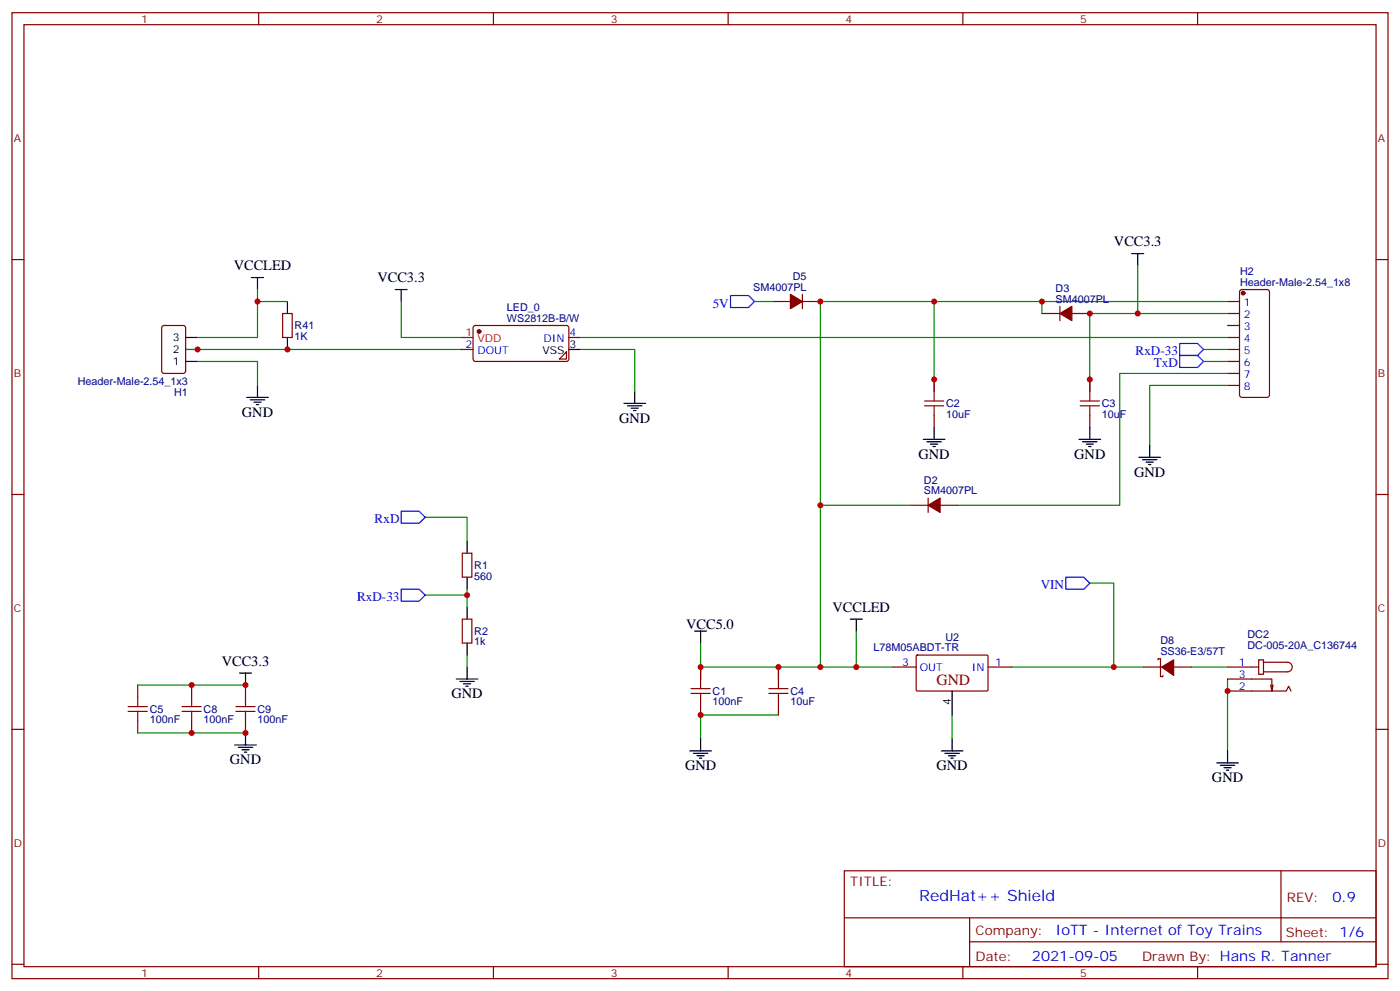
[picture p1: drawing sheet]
<svg xmlns="http://www.w3.org/2000/svg" width="412mm" height="292mm" viewBox="0 0 412 292" stroke-linecap="round" stroke-linejoin="round" font-family="sans-serif">
<g fill="none" stroke="#870000" stroke-width=".35">
<path d="M3.5 3.7h405.4v284.4h-405.4zM7.1 7.3h398.2v277.3h-398.2zM76.2 3.7v3.6M145.3 3.7v3.6M214.5 3.7v3.6M283.6 3.7v3.6M352.8 3.7v3.6M3.5 76.4h3.6M405.3 76.4h3.6M47.9 96l.4-.2h5.7l.6 .4 .1 13-.5 .7h-5.9l-.6-.4-.1-13zM83.3 92.3h2.8v7h-2.8zM139.6 96l.5-.2 27 .1 .5 .6-.1 9.5-.6 .4-27.1-.1-.5-.6v-9.2z"/>
<path d="M167.6 99.3h3.5M227.5 88.8h5.3M236.4 88.8h5.3M236.4 86.6v4.3M306.9 92.3h5.3M312.2 90.2v4.2M315.7 92.3h5.3M361.6 88.8h3.5M361.6 92.3h3.5M361.6 95.8h3.5M361.6 99.3h3.5M365.4 85.4l.4-.2h7.4l.7 .5v30.6l-.4 .6-7.7 .1-.6-.5-.1-30.6z"/>
<path d="M135.8 102.9h3.5M166.9 103.6v2.1h-2.2zM275.2 111.7v3.5M321 111.7v3.5M361.6 102.9h3.5M361.6 106.4h3.5M361.6 109.9h3.5M361.6 113.5h3.5M275.2 122.3v3.5M321 122.3v3.5M3.5 145.6h3.6M268.1 148.7h5.3"/>
<path d="M273.4 146.6v4.2M276.9 148.7h5.3M405.3 145.6h3.6M136.2 162.8h2.8v7.1h-2.8zM136.2 182.2h2.8v7.1h-2.8zM206.4 196.4v3.5M229.3 196.4v3.5M262.8 196.4h7.1M269.9 193l.3-.2 20.7 .1 .1 .3v10l-.3 .2h-20.7l-.1-.3zM291 196.4h7.1M336.9 196.4h5.3M341.1 194.2v-.3h.7v5.3h.7v-.4"/>
<path d="M345.7 196.4h5.3M361.6 199.9h13v3.5l.4-1.8M361.6 196.4h9.2M370.8 194.2h1.4v4.3h-1.4zM372.2 194.9h7a1.41 1.41 0 0 1 1.4 1.5 1.41 1.41 0 0 1-1.4 1.4h-7M3.5 214.7h3.6M40.6 201.6v3.6M40.6 212.2v3.6M56.4 201.6v3.6M56.4 212.2v3.6M72.3 201.6v3.6M72.3 212.2v3.6"/>
<path d="M206.4 206.9v3.6M229.3 206.9v3.6M361.6 203.4h17.3l.7-1.4 .7 1.4M374.3 201.6l.3 1.8M405.3 214.7h3.6M248.7 256.3h156.6v28.3h-156.6zM377.3 256.4v20.8M248.7 270.2h156.5M285.6 277.2h119.6M285.6 270.2v14.1M3.5 283.8h3.6M76.2 284.6v3.5"/>
<path d="M145.3 284.6v3.5M214.5 284.6v3.5M283.6 284.6v3.5M352.8 284.6v3.5M405.3 283.8h3.6"/>
</g>
<g fill="#870000" stroke="#870000" stroke-width=".35">
<path d="M273.4 148.7l3.5-2.1v4.2z"/>
<path d="M312.2 92.3l3.5-2.1v4.2z"/>
<path d="M232.8 86.6l3.6 2.2-3.6 2.1z"/>
<path d="M342.2 196.4l3.5-2.2v4.6z"/>
<circle cx="366.2" cy="86.3" r=".53"/>
<circle cx="141.1" cy="97.6" r=".53"/>
</g>
<g fill="none" stroke="#000" stroke-width=".35">
<path d="M333.4 74.6h3.5M335.1 74.6v3.6M54.7 99.3h3.5M74.1 81.7h3.5M75.8 81.7v3.5M84.7 88.8v3.5M84.7 99.3v3.6M116.4 85.2h3.5M118.2 85.2v3.6M54.7 106.4h3.5M54.7 102.9h3.5M72.7 117h6.3"/>
<path d="M73.7 117.7h4.3M74.8 118.4h2.1M75.5 119.1h.7M75.8 113.5v3.5M167.6 102.9h3.5M183.8 118.7h6.3M184.9 119.5h4.2M187 115.2v3.5M185.9 120.2h2.1M186.6 120.9h.7M272 129.3h6.3M273 130h4.3"/>
<path d="M274.1 130.7h2.1M274.8 131.4h.7M275.2 125.8v3.5M317.9 129.3h6.3M318.9 130h4.2M320 130.7h2.1M320.7 131.4h.7M321 125.8v3.5M335.5 134.6h6.3M336.5 135.3h4.3M337.6 136h2.1M338.3 136.7h.7"/>
<path d="M338.7 131.1v3.5M137.6 159.3v3.5M137.6 169.9v3.5M137.6 178.7v3.5M70.6 198.1h3.5M72.3 198.1v3.5M134.4 199.9h6.4M137.6 189.3v3.5M137.6 196.4v3.5M204.6 185.8h3.5M206.4 185.8v3.5M250.5 182.2h3.5"/>
<path d="M252.2 182.2v3.6M69.1 219.3h6.4M70.2 220h4.2M72.3 215.8v3.5M135.5 200.6h4.2M136.5 201.3h2.1M137.2 202h.7M206.4 217.5v3.6M280.5 203.4v7.1M280.5 217.5v3.6M71.3 220.7h2.1M72 221.4h.7"/>
<path d="M203.2 221.1h6.3M204.3 221.8h4.2M205.3 222.5h2.1M206 223.2h.7M277.3 221.1h6.3M278.3 221.8h4.3M279.4 222.5h2.1M280.1 223.2h.7M358.4 224.6h6.4M359.5 225.3h4.2M360.5 226h2.2M361.2 226.7h.7"/>
<path d="M361.6 221.1v3.5"/>
</g>
<g fill="none" stroke="#008700" stroke-width=".35">
<path d="M335.1 78.2v14.1M75.8 85.2v14.1h-17.6M75.8 88.8h8.9M118.2 88.8v10.5h17.6M171.1 99.3h190.5M222.2 88.8h5.3M275.2 88.8v26.4M306.9 88.8v3.5M361.6 88.8h-119.9v107.6M361.6 92.3h-40.6v22.9M54.7 102.9h81.1M58.2 106.4h17.6v7.1"/>
<path d="M171.1 102.9h15.9v12.3M354.5 102.9h7.1M354.5 106.4h7.1M361.6 113.5h-22.9v17.6M361.6 109.9h-31.8v38.8h-47.6M125.2 152.3h12.4v7M241.7 148.7h-.4h26.8M125.2 175.2h12.4M137.6 173.4v5.3M321 171.7h7.1v24.7M137.6 192.8v3.6M206.4 196.4h56.4"/>
<path d="M206.4 189.3v10.6M229.3 196.4v3.5M252.2 185.8v10.6M298.1 196.4h38.8M351 196.4h10.6M361.6 199.9v21.2M40.6 201.6h31.7M40.6 215.8h31.7M229.3 210.5h-22.9v7M280.5 210.5v7"/>
</g>
<path d="M135.8 99.3h3.5" fill="none" stroke="#f00" stroke-width=".35"/>
<path d="M215.2 87h5.3l1.7 1.8-1.7 1.7h-5.3zM347.5 101.1h5.3l1.7 1.8-1.7 1.7h-5.3zM347.5 104.6h5.3l1.7 1.8-1.7 1.8h-5.3zM118.2 150.5h5.3l1.7 1.8-1.7 1.7h-5.3zM118.2 173.4h5.3l1.7 1.8-1.7 1.8h-5.3zM314 169.9h5.3l1.7 1.8-1.7 1.7h-5.3z" fill="none" stroke="#00f" stroke-width=".35"/>
<g fill="none" stroke="#a10000" stroke-width=".35">
<path d="M272.3 119.5h5.7M272.3 118h5.7M275.2 115.2v2.8M275.2 119.5v2.8M318.2 119.5h5.6M318.2 118h5.6M321 115.2v2.8M321 119.5v2.8M206.4 199.9v2.8M229.3 199.9v2.8M37.7 209.4h5.7M37.7 208h5.7"/>
<path d="M40.6 205.2v2.8M40.6 209.4v2.8M53.6 209.4h5.7M53.6 208h5.7M56.4 205.2v2.8M56.4 209.4v2.8M69.5 209.4h5.6M69.5 208h5.6M72.3 205.2v2.8M72.3 209.4v2.8M203.6 204.1h5.6M203.6 202.7h5.6"/>
<path d="M206.4 204.1v2.8M226.5 204.1h5.6M226.5 202.7h5.6M229.3 204.1v2.8"/>
</g>
<g fill="#c00">
<circle cx="306.9" cy="88.8" r=".88"/>
<circle cx="275.2" cy="88.8" r=".88"/>
<circle cx="75.8" cy="88.8" r=".88"/>
<circle cx="241.7" cy="148.7" r=".88"/>
<circle cx="241.7" cy="88.8" r=".88"/>
<circle cx="58.2" cy="102.9" r=".88"/>
<circle cx="84.7" cy="102.9" r=".88"/>
<circle cx="321" cy="92.3" r=".88"/>
<circle cx="137.6" cy="175.2" r=".88"/>
<circle cx="361.6" cy="203.4" r=".88"/>
<circle cx="206.4" cy="196.4" r=".88"/>
<circle cx="241.7" cy="196.4" r=".88"/>
<circle cx="229.3" cy="196.4" r=".88"/>
<circle cx="335.1" cy="92.3" r=".88"/>
<circle cx="252.2" cy="196.4" r=".88"/>
<circle cx="328.1" cy="196.4" r=".88"/>
<circle cx="321" cy="111.7" r=".88"/>
<circle cx="275.2" cy="111.7" r=".88"/>
<circle cx="56.4" cy="215.8" r=".88"/>
<circle cx="56.4" cy="201.6" r=".88"/>
<circle cx="72.3" cy="215.8" r=".88"/>
<circle cx="72.3" cy="201.6" r=".88"/>
<circle cx="206.4" cy="210.5" r=".88"/>
</g>
<text font-size="4.6" fill="#800" x="275.8" y="201.6">GND</text>
<text font-size="4.6" fill="#00f" x="270.8" y="265.4">RedHat++ Shield</text>
<g font-size="4.2">
<text x="328.1" y="72.5">VCC3.3</text>
<text x="68.8" y="79.6">VCCLED</text>
<text x="111.2" y="83.1">VCC3.3</text>
<text x="71.3" y="122.6">GND</text>
<text x="182.4" y="124.4">GND</text>
<text x="270.6" y="135">GND</text>
<text x="316.4" y="135">GND</text>
<text x="334.1" y="140.3">GND</text>
<text x="202.1" y="185.1">VCC5.0</text>
<text x="245.2" y="180.1">VCCLED</text>
<text x="65.3" y="196">VCC3.3</text>
<text x="133" y="205.5">GND</text>
<text x="67.7" y="224.9">GND</text>
<text x="201.8" y="226.7">GND</text>
<text x="275.9" y="226.7">GND</text>
<text x="357" y="230.2">GND</text>
</g>
<g font-size="4.2" fill="#00f">
<text x="392.5" y="265.6">0.9</text>
<text x="310.9" y="275.2">IoTT - Internet of Toy Trains</text>
<text x="304" y="283">2021-09-05</text>
</g>
<g font-size="3.9" fill="#00f">
<text x="209.9" y="90.5">5V</text>
<text x="334.5" y="104.6">RxD-33</text>
<text x="339.9" y="108.2">TxD</text>
<text x="110.4" y="154">RxD</text>
<text x="306.6" y="173.4">VIN</text>
<text x="105.2" y="177">RxD-33</text>
</g>
<g font-size="3.9" fill="#800">
<text x="250.5" y="260.9">TITLE:</text>
<text x="379.1" y="265.6">REV:</text>
<text x="287.4" y="275.1">Company:</text>
<text x="378.7" y="275.7">Sheet: 1/6</text>
<text x="287.4" y="282.8">Date:</text>
<text x="336.4" y="282.9">Drawn By: Hans R. Tanner</text>
</g>
<g font-size="3.2" fill="#800">
<text x="41.6" y="6.7">1</text>
<text x="110.8" y="6.7">2</text>
<text x="179.9" y="6.7">3</text>
<text x="249.1" y="6.7">4</text>
<text x="318.2" y="6.7">5</text>
<text x="4.1" y="41.8">A</text>
<text x="405.9" y="41.8">A</text>
<text x="4.1" y="111">B</text>
<text x="405.9" y="111">B</text>
<text x="4.1" y="180.1">C</text>
<text x="405.9" y="180.1">C</text>
<text x="4.1" y="249.3">D</text>
<text x="405.9" y="249.3">D</text>
<text x="41.6" y="287.5">1</text>
<text x="110.8" y="287.5">2</text>
<text x="179.9" y="287.5">3</text>
<text x="249.1" y="287.5">4</text>
<text x="318.2" y="287.5">5</text>
</g>
<g font-size="3.2" fill="#000080">
<text x="233.6" y="82.4">D5</text>
<text x="365.3" y="81">H2</text>
<text x="221.9" y="85.6">SM4007PL</text>
<text x="311" y="89.1">SM4007PL</text>
<text x="311" y="85.9">D3</text>
<text x="365.3" y="84.2">Header-Male-2.54_1x8</text>
<text x="149.3" y="94.8">WS2812B-B/W</text>
<text x="149.3" y="91.6">LED_0</text>
<text x="86.8" y="100">1K</text>
<text x="86.8" y="96.9">R41</text>
<text x="22.9" y="113.5">Header-Male-2.54_1x3</text>
<text x="51.3" y="116.6">H1</text>
<text x="278.7" y="119.9">C2</text>
<text x="324.6" y="119.9">C3</text>
<text x="278.7" y="123">10uF</text>
<text x="324.6" y="123">10uF</text>
<text x="272.2" y="142.4">D2</text>
<text x="272.2" y="145.6">SM4007PL</text>
<text x="139.7" y="167.5">R1</text>
<text x="139.7" y="170.6">560</text>
<text x="139.7" y="190">1k</text>
<text x="139.7" y="186.9">R2</text>
<text x="257.3" y="191.8">L78M05ABDT-TR</text>
<text x="278.5" y="188.6">U2</text>
<text x="341.8" y="189.7">D8</text>
<text x="367.5" y="191.1">DC-005-20A_C136744</text>
<text x="367.5" y="187.9">DC2</text>
<text x="341.8" y="192.8">SS36-E3/57T</text>
<text x="44.1" y="209.8">C5</text>
<text x="60" y="209.8">C8</text>
<text x="75.8" y="209.8">C9</text>
<text x="209.9" y="207.6">100nF</text>
<text x="209.9" y="204.5">C1</text>
<text x="232.8" y="207.6">10uF</text>
<text x="232.8" y="204.5">C4</text>
<text x="44.1" y="212.9">100nF</text>
<text x="60" y="212.9">100nF</text>
<text x="75.8" y="212.9">100nF</text>
</g>
<g font-size="3.2" fill="#00f">
<text x="366.4" y="90.2">1</text>
<text x="366.4" y="93.7">2</text>
<text x="160.1" y="100.8">DIN</text>
<text x="167.7" y="99">4</text>
<text x="366.4" y="97.2">3</text>
<text x="366.4" y="100.8">4</text>
<text x="137.2" y="102.5">2</text>
<text x="140.7" y="104.3">DOUT</text>
<text x="366.4" y="104.3">5</text>
<text x="366.4" y="107.8">6</text>
<text x="366.4" y="111.3">7</text>
<text x="366.4" y="114.9">8</text>
<text x="265.7" y="196">3</text>
<text x="270.9" y="197.4">OUT</text>
<text x="286.3" y="197.4">IN</text>
<text x="293.2" y="196">1</text>
<text x="364.9" y="196">1</text>
<text x="364.9" y="203.1">2</text>
<text x="364.9" y="199.5">3</text>
</g>
<g font-size="3.2">
<text x="50.9" y="100.4">3</text>
<text x="50.9" y="107.5">1</text>
<text x="50.9" y="103.9">2</text>
<text x="159.8" y="104.3">VSS</text>
<text x="167.7" y="102.5">3</text>
<text x="280.1" y="207.5" transform="rotate(-90 280.1 207.5)">4</text>
</g>
<g font-size="3.2" fill="#f00">
<text x="137.2" y="99">1</text>
<text x="140.7" y="100.8">VDD</text>
</g>
</svg>
